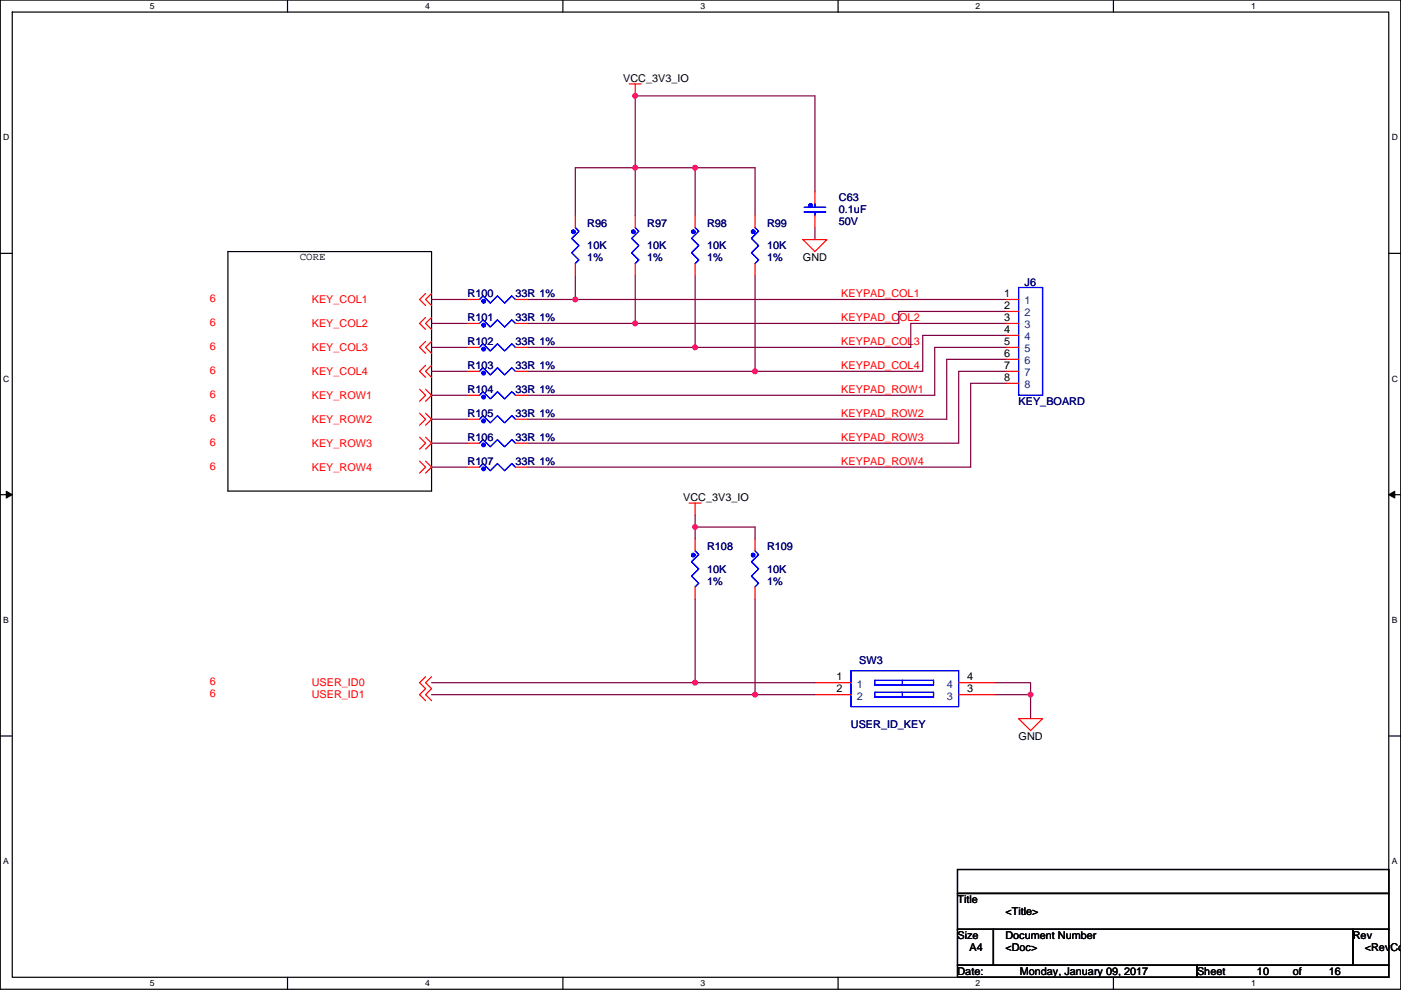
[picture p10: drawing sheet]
<svg xmlns="http://www.w3.org/2000/svg" width="297mm" height="210mm" viewBox="0 0 297 210" stroke-linecap="round" stroke-linejoin="round" font-family="sans-serif">
<path d="M.1 0h296.9v209.8h-296.9zM2.6 2.6h291.8v204.7h-291.8z" fill="none" stroke="#000" stroke-width=".25"/>
<g fill="#fff">
<path d="M31.8 .3h1v2h-1z"/>
<path d="M31.8 207.5h1v2.1h-1z"/>
</g>
<path d="M61 0v2.6M61 207.3v2.5" fill="none" stroke="#000" stroke-width=".25"/>
<g fill="#fff">
<path d="M90.1 .3h1v2h-1z"/>
<path d="M90.1 207.5h1v2.1h-1z"/>
</g>
<path d="M119.3 0v2.6M119.3 207.3v2.5" fill="none" stroke="#000" stroke-width=".25"/>
<g fill="#fff">
<path d="M148.5 .3h1v2h-1z"/>
<path d="M148.5 207.5h1v2.1h-1z"/>
</g>
<path d="M177.7 0v2.6M177.7 207.3v2.5" fill="none" stroke="#000" stroke-width=".25"/>
<g fill="#fff">
<path d="M206.9 .3h1v2h-1z"/>
<path d="M206.9 207.5h1v2.1h-1z"/>
</g>
<path d="M236.1 0v2.6M236.1 207.3v2.5" fill="none" stroke="#000" stroke-width=".25"/>
<g fill="#fff">
<path d="M265.2 .3h1v2h-1z"/>
<path d="M265.2 207.5h1v2.1h-1z"/>
<path d="M.7 28.2h1.3v2h-1.3z"/>
<path d="M295.1 28.2h1.3v2h-1.3z"/>
<path d="M.7 79.3h1.3v2.1h-1.3z"/>
<path d="M295.1 79.3h1.3v2.1h-1.3z"/>
</g>
<path d="M.1 53.7h2.5M294.4 53.7h2.6" fill="none" stroke="#000" stroke-width=".25"/>
<g fill="#fff">
<path d="M.7 130.5h1.2v2h-1.2z"/>
<path d="M295.1 130.5h1.2v2h-1.2z"/>
</g>
<path d="M.1 104.9h2.5M294.4 104.9h2.6" fill="none" stroke="#000" stroke-width=".25"/>
<path d="M1.3 104.2l1.3 .7-1.3 .7zM294.4 104.9l1.3-.7v1.4z" fill="#000" stroke="#000" stroke-width=".21"/>
<g fill="#fff">
<path d="M.7 181.7h1.2v2h-1.2z"/>
<path d="M295.1 181.7h1.2v2h-1.2z"/>
</g>
<path d="M48.3 53.4h43.2v50.8h-43.2zM.1 156.1h2.5M294.4 156.1h2.6M203 184.4h91.4v5.1h-91.4zM203 189.5h91.4v7.6h-91.4zM203 197.1h7.6v7.6h-7.6zM210.6 197.1h76.2v7.6h-76.2zM286.8 197.1h7.6v7.6h-7.6zM203 204.7h50.8v2.6h-50.8zM253.8 204.7h40.6v2.6h-40.6z" fill="none" stroke="#000" stroke-width=".25"/>
<g fill="none" stroke="#800040" stroke-width=".25">
<path d="M147.4 35.6h-12.7v-15.3h38.1v20.4M147.4 35.6h12.7v10.1M147.4 35.6v10.1M122 58.4v5.1M134.7 45.7v-10.1h-12.7v10.1M134.7 58.4v10.2M147.4 58.4v15.3M160.1 58.4v20.4M172.8 48.3v2.5M91.5 63.5h7.6M91.5 68.6h7.6M91.5 73.7h7.6"/>
<path d="M91.5 78.8h7.6M111.8 78.8h48.3M111.8 68.6h22.9M111.8 73.7h35.6M111.8 63.5h10.2M122 63.5h91.4M213.4 76.2h-12.7v12.7h-88.9M213.4 78.8h-10.1v15.2h-91.5M213.4 66.1h-22.8v2.5h-55.9M213.4 68.6h-20.3v5.1h-45.7M213.4 71.1h-17.8v7.7h-35.5M213.4 73.7h-15.2v10.1h-86.4"/>
<path d="M91.5 83.8h7.6M91.5 88.9h7.6M91.5 94h7.6M91.5 99.1h7.6M213.4 81.3h-7.6v17.8h-94M147.4 111.8h12.7v2.5M147.4 109.2v5.1M147.4 127v17.8h-55.9M160.1 127v20.3h-68.6M147.4 144.8h25.4M160.1 147.3h12.7M210.9 144.8h7.6v2.5"/>
<path d="M210.9 147.3h7.6M218.5 147.3v5.1"/>
</g>
<g fill="#f0f" stroke="#f0f" stroke-width=".25">
<circle cx="134.7" cy="35.6" r=".5"/>
<circle cx="134.7" cy="20.3" r=".5"/>
<circle cx="147.4" cy="35.6" r=".5"/>
<circle cx="122" cy="63.5" r=".5"/>
<circle cx="134.7" cy="68.6" r=".5"/>
<circle cx="147.4" cy="73.7" r=".5"/>
<circle cx="160.1" cy="78.7" r=".5"/>
<circle cx="147.4" cy="111.8" r=".5"/>
<circle cx="147.4" cy="144.8" r=".5"/>
<circle cx="160.1" cy="147.3" r=".5"/>
<circle cx="218.5" cy="147.3" r=".5"/>
</g>
<g fill="none" stroke="#f00" stroke-width=".25">
<path d="M133.4 17.8h2.6M134.7 17.8v2.5M122 45.7v2.6M122 55.9v2.5M134.7 45.7v2.6M134.7 55.9v2.5M147.4 45.7v2.6M147.4 55.9v2.5M160.1 45.7v2.6M160.1 55.9v2.5M170.2 50.8h5.1l-2.5 2.6zM172.8 40.7v2.5"/>
<path d="M172.8 45.7v2.6M90.2 62.3l-1.2 1.2 1.2 1.3M90.2 67.3l-1.2 1.3 1.2 1.3M90.2 72.4l-1.2 1.3 1.2 1.3M90.2 77.5l-1.2 1.3 1.2 1.2M91.5 62.3l-1.3 1.2 1.3 1.3M91.5 67.3l-1.3 1.3 1.3 1.3M91.5 72.4l-1.3 1.3 1.3 1.3M91.5 77.5l-1.3 1.3 1.3 1.2M99.1 78.8h2.6M99.1 63.5h2.6M99.1 68.6h2.6"/>
<path d="M99.1 73.7h2.6M109.3 78.8h2.5M109.3 63.5h2.5M109.3 68.6h2.5M109.3 73.7h2.5M213.4 63.5h2.6M213.4 66.1h2.6M213.4 68.6h2.6M213.4 71.1h2.6M213.4 73.7h2.6M213.4 76.2h2.6M213.4 78.8h2.6"/>
<path d="M89 82.6l1.2 1.2-1.2 1.3M89 87.7l1.2 1.2-1.2 1.3M89 92.7l1.2 1.3-1.2 1.3M89 97.8l1.2 1.3-1.2 1.3M90.2 82.6l1.3 1.2-1.3 1.3M90.2 87.7l1.3 1.2-1.3 1.3M90.2 92.7l1.3 1.3-1.3 1.3M90.2 97.8l1.3 1.3-1.3 1.3M99.1 99.1h2.6M99.1 83.8h2.6M99.1 88.9h2.6M99.1 94h2.6"/>
<path d="M109.3 99.1h2.5M109.3 83.8h2.5M109.3 88.9h2.5M109.3 94h2.5M213.4 81.3h2.6M146.1 106.7h2.6M147.4 106.7v2.5M147.4 114.3v2.6M160.1 114.3v2.6M147.4 124.5v2.5M160.1 124.5v2.5M90.2 143.5l-1.2 1.3 1.2 1.3-1.2 1.2 1.2 1.3"/>
<path d="M91.5 143.5l-1.3 1.3 1.3 1.3-1.3 1.2 1.3 1.3M172.8 144.8h7.6M172.8 147.3h7.6M203.3 147.3h7.6M203.3 144.8h7.6M216 152.4h5l-2.5 2.6z"/>
</g>
<g fill="none" stroke="#00f" stroke-width=".25">
<path d="M122 48.3l.7 .7-1.5 1.6 1.5 1.5-1.5 1.5 1.5 1.5-.7 .8M134.7 48.3l.7 .7-1.5 1.6 1.5 1.5-1.5 1.5 1.5 1.5-.7 .8M147.4 48.3l.7 .7-1.5 1.6 1.5 1.5-1.5 1.5 1.5 1.5-.7 .8M160.1 48.3l.7 .7-1.5 1.6 1.5 1.5-1.5 1.5 1.5 1.5-.7 .8M170.5 45h4.6M170.5 44h4.6M172.8 45v.7M172.8 43.2v.8M101.7 78.8l.7-.8 1.5 1.5 1.6-1.5 1.5 1.5 1.5-1.5 .8 .8M101.7 63.5l.7-.7 1.5 1.5 1.6-1.5 1.5 1.5 1.5-1.5 .8 .7M101.7 68.6l.7-.8 1.5 1.6 1.6-1.6 1.5 1.6 1.5-1.6 .8 .8M101.7 73.7l.7-.8 1.5 1.5 1.6-1.5 1.5 1.5 1.5-1.5 .8 .8"/>
<path d="M216 61h5v22.8h-5zM101.7 99.1l.7-.8 1.5 1.5 1.6-1.5 1.5 1.5 1.5-1.5 .8 .8M101.7 83.8l.7-.7 1.5 1.5 1.6-1.5 1.5 1.5 1.5-1.5 .8 .7M101.7 88.9l.7-.7 1.5 1.5 1.6-1.5 1.5 1.5 1.5-1.5 .8 .7M101.7 94l.7-.8 1.5 1.6 1.6-1.6 1.5 1.6 1.5-1.6 .8 .8M147.4 116.9l.7 .7-1.5 1.5 1.5 1.6-1.5 1.5 1.5 1.5-.7 .8M160.1 116.9l.7 .7-1.5 1.5 1.5 1.6-1.5 1.5 1.5 1.5-.7 .8M180.4 142.3h22.9v7.6h-22.9zM185.5 146.8h12.4v1h-12.4zM185.5 144.3h12.4v1h-12.4zM191.3 146.8v1M191.3 144.3v1"/>
</g>
<g fill="#00f" stroke="#00f" stroke-width=".25">
<circle cx="102.5" cy="79.1" r=".38"/>
<circle cx="121.6" cy="49.2" r=".38"/>
<circle cx="102.5" cy="99.4" r=".38"/>
<circle cx="134.3" cy="49.2" r=".38"/>
<circle cx="102.5" cy="63.9" r=".38"/>
<circle cx="102.5" cy="84.2" r=".38"/>
<circle cx="147" cy="117.7" r=".38"/>
<circle cx="147" cy="49.2" r=".38"/>
<circle cx="159.7" cy="117.7" r=".38"/>
<circle cx="102.5" cy="69" r=".38"/>
<circle cx="102.5" cy="89.3" r=".38"/>
<circle cx="159.7" cy="49.2" r=".38"/>
<circle cx="102.5" cy="74" r=".38"/>
<circle cx="102.5" cy="94.4" r=".38"/>
<circle cx="171.9" cy="43.6" r=".38"/>
</g>
<g font-size="2.3">
<text x="132.1" y="17.3">VCC_3V3_IO</text>
<text x="63.6" y="55.2">CORE</text>
<text x="170.2" y="55.4">GND</text>
<text x="212.9" y="63">1</text>
<text x="212.9" y="65.5">2</text>
<text x="212.9" y="68.1">3</text>
<text x="212.9" y="70.6">4</text>
<text x="212.9" y="73.2">5</text>
<text x="212.9" y="75.7">6</text>
<text x="212.9" y="78.2">7</text>
<text x="212.9" y="80.8">8</text>
<text x="144.8" y="106.2">VCC_3V3_IO</text>
<text x="177.4" y="144.3">1</text>
<text x="177.4" y="146.8">2</text>
<text x="205" y="146.8">3</text>
<text x="205" y="144.3">4</text>
<text x="216" y="157">GND</text>
<text x="203" y="191.6">Title</text>
<text x="213.2" y="194.1">&lt;Title&gt;</text>
<text x="203" y="199.2">Size</text>
<text x="205.5" y="201.7">A4</text>
<text x="213.2" y="199.2">Document Number</text>
<text x="213.2" y="201.7">&lt;Doc&gt;</text>
<text x="286.8" y="199.2">Rev</text>
<text x="289.4" y="201.7">&lt;RevCo</text>
<text x="203" y="206.8">Date:</text>
<text x="216.2" y="206.8">Monday, January 09, 2017</text>
<text x="253.8" y="206.8">Sheet</text>
<text x="266.5" y="206.8">10</text>
<text x="274.1" y="206.8">of</text>
<text x="281.7" y="206.8">16</text>
</g>
<g font-size="2.3" fill="#000080">
<text x="177.9" y="42.7">C63</text>
<text x="177.9" y="45.3">0.1uF</text>
<text x="177.9" y="47.8">50V</text>
<text x="124.5" y="48">R96</text>
<text x="124.5" y="52.9">10K</text>
<text x="137.2" y="48">R97</text>
<text x="137.2" y="52.9">10K</text>
<text x="149.9" y="48">R98</text>
<text x="149.9" y="52.9">10K</text>
<text x="162.6" y="48">R99</text>
<text x="162.6" y="52.9">10K</text>
<text x="124.5" y="55.4">1%</text>
<text x="137.2" y="55.4">1%</text>
<text x="149.9" y="55.4">1%</text>
<text x="162.6" y="55.4">1%</text>
<text x="99.1" y="63">R100</text>
<text x="109.3" y="63">33R 1%</text>
<text x="217.2" y="60.7">J6</text>
<text x="99.1" y="68.1">R101</text>
<text x="109.3" y="68.1">33R 1%</text>
<text x="99.1" y="73.2">R102</text>
<text x="109.3" y="73.2">33R 1%</text>
<text x="99.1" y="78.3">R103</text>
<text x="99.1" y="83.4">R104</text>
<text x="109.3" y="78.3">33R 1%</text>
<text x="109.3" y="83.4">33R 1%</text>
<text x="99.1" y="88.4">R105</text>
<text x="109.3" y="88.4">33R 1%</text>
<text x="216" y="85.9">KEY_BOARD</text>
<text x="99.1" y="93.5">R106</text>
<text x="109.3" y="93.5">33R 1%</text>
<text x="99.1" y="98.6">R107</text>
<text x="109.3" y="98.6">33R 1%</text>
<text x="149.9" y="116.6">R108</text>
<text x="162.6" y="116.6">R109</text>
<text x="149.9" y="121.5">10K</text>
<text x="149.9" y="124">1%</text>
<text x="162.6" y="121.5">10K</text>
<text x="162.6" y="124">1%</text>
<text x="182.2" y="140.8">SW3</text>
<text x="180.4" y="154.5">USER_ID_KEY</text>
</g>
<g font-size="2.3" fill="#f00">
<text x="44.5" y="64.1">6</text>
<text x="66.1" y="64.3">KEY_COL1</text>
<text x="178.4" y="63">KEYPAD_COL1</text>
<text x="44.5" y="69.1">6</text>
<text x="66.1" y="69.4">KEY_COL2</text>
<text x="178.4" y="68.1">KEYPAD_COL2</text>
<text x="44.5" y="74.2">6</text>
<text x="66.1" y="74.5">KEY_COL3</text>
<text x="178.4" y="73.2">KEYPAD_COL3</text>
<text x="44.5" y="79.3">6</text>
<text x="66.1" y="79.5">KEY_COL4</text>
<text x="178.4" y="78.3">KEYPAD_COL4</text>
<text x="178.4" y="83.3">KEYPAD_ROW1</text>
<text x="44.5" y="84.4">6</text>
<text x="44.5" y="89.5">6</text>
<text x="66.1" y="84.6">KEY_ROW1</text>
<text x="66.1" y="89.7">KEY_ROW2</text>
<text x="178.4" y="88.4">KEYPAD_ROW2</text>
<text x="44.5" y="94.5">6</text>
<text x="66.1" y="94.8">KEY_ROW3</text>
<text x="178.4" y="93.5">KEYPAD_ROW3</text>
<text x="44.5" y="99.6">6</text>
<text x="66.1" y="99.9">KEY_ROW4</text>
<text x="178.4" y="98.6">KEYPAD_ROW4</text>
<text x="44.5" y="145.3">6</text>
<text x="44.5" y="147.9">6</text>
<text x="66.1" y="145.6">USER_ID0</text>
<text x="66.1" y="148.1">USER_ID1</text>
</g>
<g font-size="2.3" fill="#004080">
<text x="217.2" y="64.6">1</text>
<text x="217.2" y="67.1">2</text>
<text x="217.2" y="69.6">3</text>
<text x="217.2" y="72.2">4</text>
<text x="217.2" y="74.7">5</text>
<text x="217.2" y="77.3">6</text>
<text x="217.2" y="79.8">7</text>
<text x="217.2" y="82.3">8</text>
<text x="181.7" y="145.8">1</text>
<text x="181.7" y="148.4">2</text>
<text x="200.7" y="148.4">3</text>
<text x="200.7" y="145.8">4</text>
</g>
<g font-size="1.8">
<text x="31.8" y="1.9">5</text>
<text x="90.1" y="1.9">4</text>
<text x="148.5" y="1.9">3</text>
<text x="206.9" y="1.9">2</text>
<text x="265.2" y="1.9">1</text>
<text x=".7" y="29.8">D</text>
<text x="295.1" y="29.8">D</text>
<text x=".7" y="81">C</text>
<text x="295.1" y="81">C</text>
<text x=".7" y="132.1">B</text>
<text x="295.1" y="132.1">B</text>
<text x=".7" y="183.3">A</text>
<text x="295.1" y="183.3">A</text>
<text x="31.8" y="209.2">5</text>
<text x="90.1" y="209.2">4</text>
<text x="148.5" y="209.2">3</text>
<text x="206.9" y="209.2">2</text>
<text x="265.2" y="209.2">1</text>
</g>
</svg>
